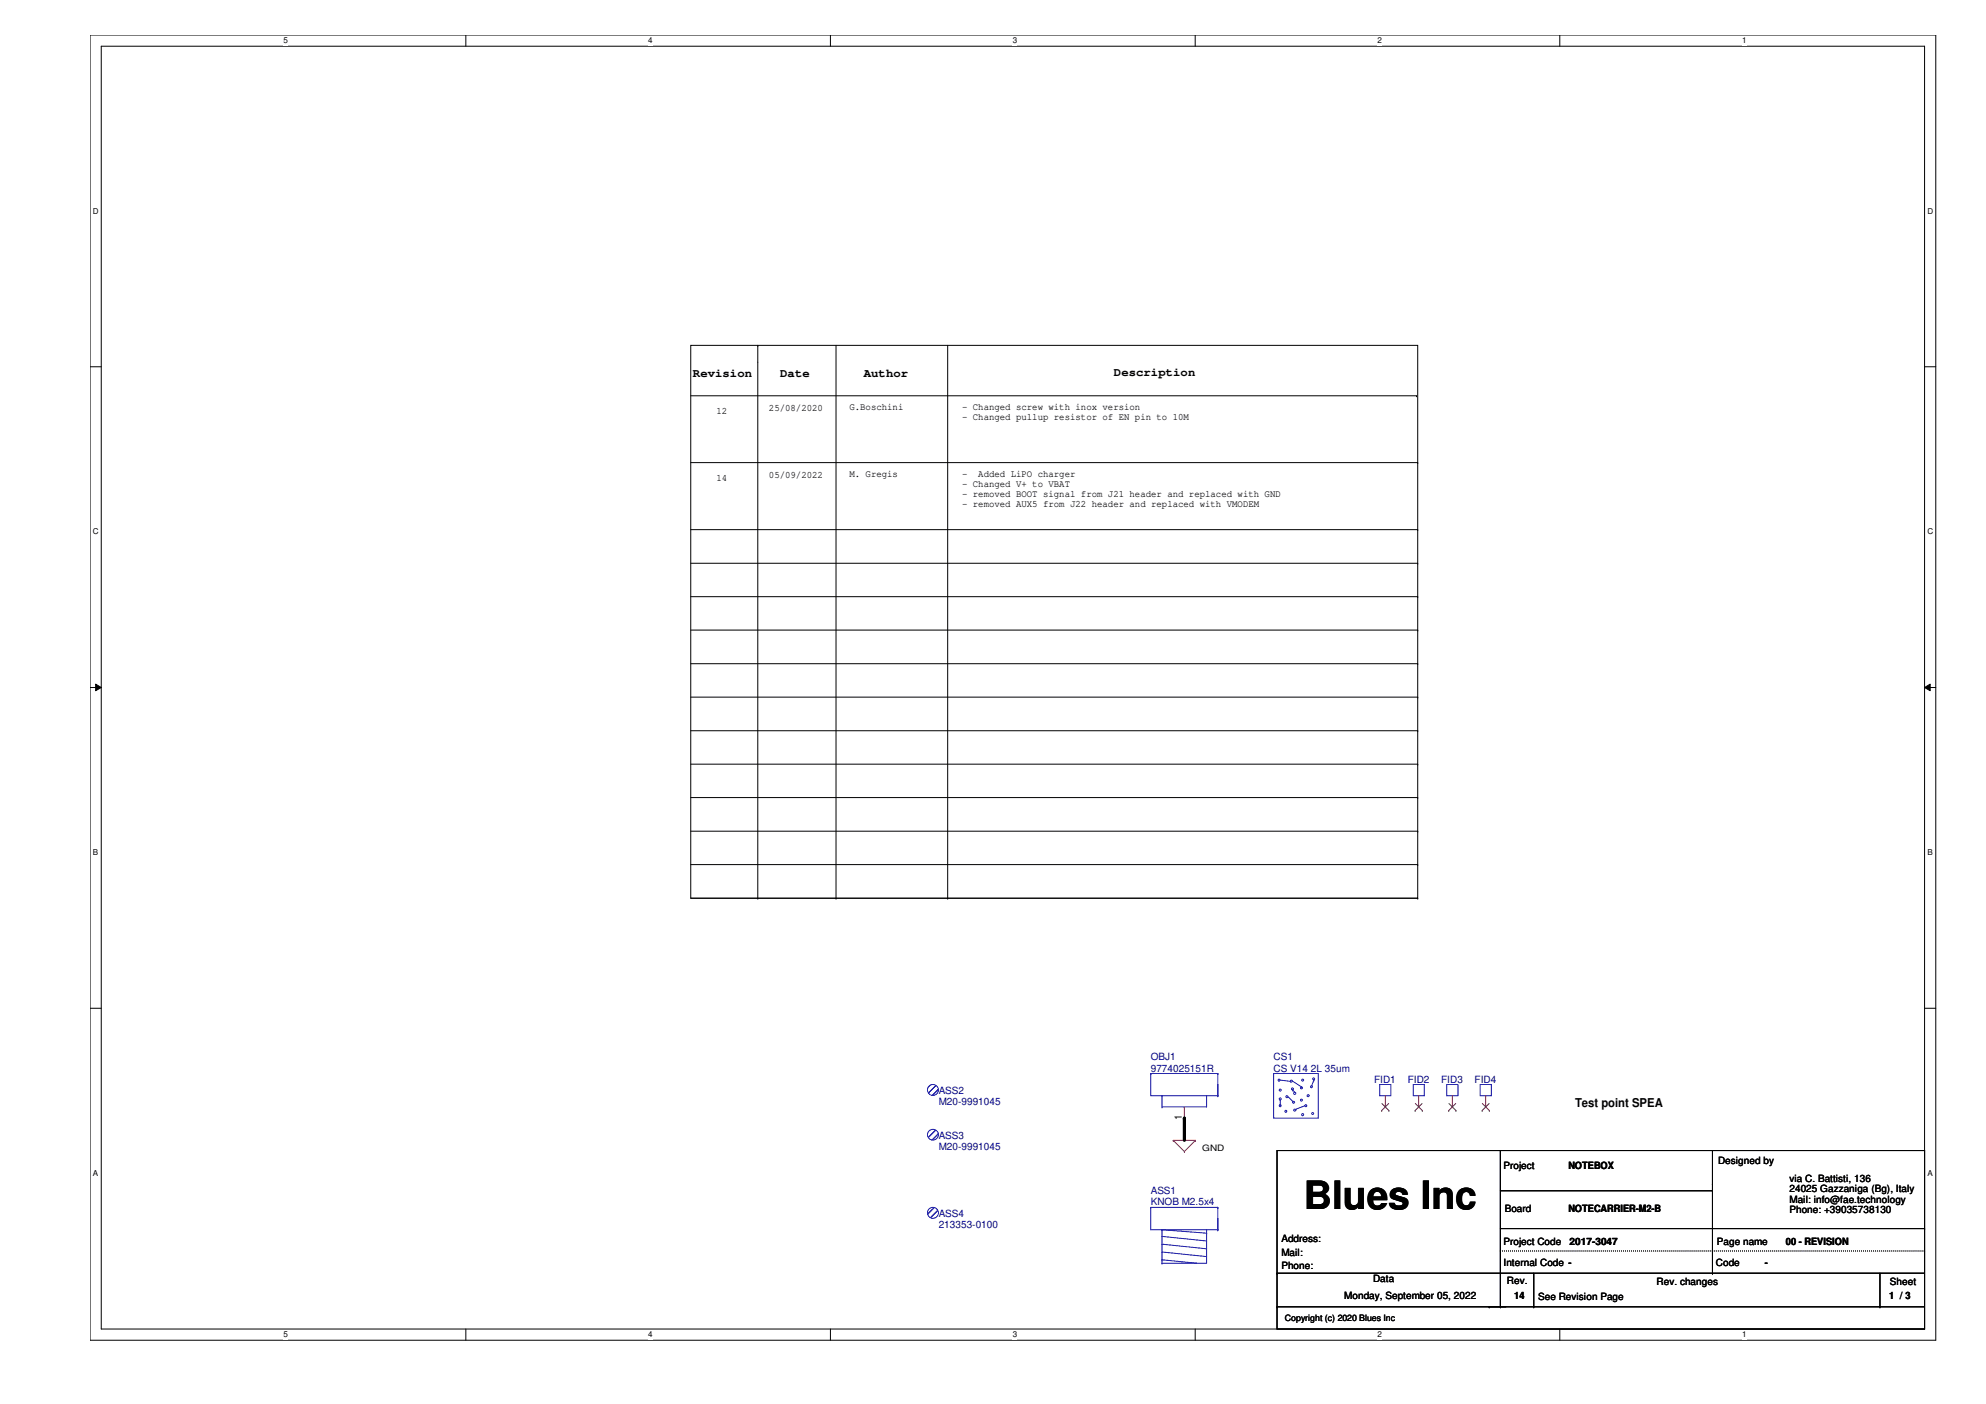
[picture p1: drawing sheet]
<svg xmlns="http://www.w3.org/2000/svg" width="420mm" height="297mm" viewBox="0 0 420 297" stroke-linecap="round" stroke-linejoin="round" font-family="sans-serif">
<path d="M19.1 7.4h390.4v276.1h-390.4zM21.4 9.8h385.8v271.4h-385.8z" fill="none" stroke="#000" stroke-width=".21"/>
<g fill="#fff">
<path d="M60 7.7h.9v1.9h-.9z"/>
<path d="M60 281.4h.9v1.9h-.9z"/>
</g>
<path d="M98.6 7.4v2.4M98.6 281.2v2.3" fill="none" stroke="#000" stroke-width=".21"/>
<g fill="#fff">
<path d="M137.1 7.7h.9v1.9h-.9z"/>
<path d="M137.1 281.4h.9v1.9h-.9z"/>
</g>
<path d="M175.7 7.4v2.4M175.7 281.2v2.3" fill="none" stroke="#000" stroke-width=".21"/>
<g fill="#fff">
<path d="M214.2 7.7h1v1.9h-1z"/>
<path d="M214.2 281.4h1v1.9h-1z"/>
</g>
<path d="M252.9 7.4v2.4M252.9 281.2v2.3" fill="none" stroke="#000" stroke-width=".21"/>
<g fill="#fff">
<path d="M291.4 7.7h1v1.9h-1z"/>
<path d="M291.4 281.4h1v1.9h-1z"/>
</g>
<path d="M330 7.4v2.4M330 281.2v2.3" fill="none" stroke="#000" stroke-width=".21"/>
<g fill="#fff">
<path d="M368.6 7.7h.9v1.9h-.9z"/>
<path d="M368.6 281.4h.9v1.9h-.9z"/>
<path d="M19.6 43.7h1.3v1.9h-1.3z"/>
<path d="M407.8 43.7h1.2v1.9h-1.2z"/>
<path d="M19.6 111.5h1.3v1.9h-1.3z"/>
<path d="M407.8 111.5h1.2v1.9h-1.2z"/>
</g>
<path d="M19.1 77.6h2.3M407.2 77.6h2.3" fill="none" stroke="#000" stroke-width=".21"/>
<g fill="#fff">
<path d="M19.6 179.4h1.2v1.9h-1.2z"/>
<path d="M407.8 179.4h1.1v1.9h-1.1z"/>
</g>
<path d="M19.1 145.5h2.3M20.2 144.7l1.2 .8-1.2 .6zM407.2 145.5l1.1-.8v1.4zM407.2 145.5h2.3" fill="none" stroke="#000" stroke-width=".21"/>
<path d="M20.2 144.7l1.2 .8-1.2 .6zM407.2 145.5l1.1-.8v1.4z" fill="#000"/>
<g fill="#fff">
<path d="M19.6 247.2h1.2v1.9h-1.2z"/>
<path d="M407.8 247.2h1.1v1.9h-1.1z"/>
</g>
<g fill="none" stroke="#000" stroke-width=".21">
<path d="M146.1 73.1h153.8v116.9h-153.8zM160.3 73.1h.1M160.3 73.1v116.9M176.9 73.1v116.9M200.5 73.1v116.9M146.1 83.7h153.6M146.1 97.9h153.8M299.7 83.7h.1M299.9 97.9h.1M146.1 112.1h153.8M146.1 119.2h153.8M299.9 112.1h.1"/>
<path d="M299.9 119.2h.1M146.1 126.2h153.8M146.1 133.3h153.8M299.9 126.2h.1M299.9 133.3h.1M146.1 140.4h153.8M146.1 147.5h153.8M146.1 154.6h153.8M299.9 140.4h.1M299.9 147.5h.1M299.9 154.6h.1M146.1 161.7h153.8"/>
<path d="M146.1 168.7h153.8M146.1 175.9h153.8M299.9 161.7h.1M299.9 168.7h.1M299.9 175.9h.1M146.1 182.9h153.8M146.1 190h153.8M160.3 190h.1M176.9 190h.1M200.5 190h.1M299.9 182.9h.1M299.9 190h.1"/>
<path d="M19.1 213.3h2.3M407.2 213.3h2.3M270.2 243.4h137v37.8h-137zM317.4 243.4v33.1M317.4 259.9h89.8M317.4 251.9h44.9M362.3 250.5h.1M362.3 251.9h.1M362.3 243.4v26M407.2 259.9h.1M270.2 276.5h.1M270.2 269.4h.1"/>
<path d="M270.2 276.5h137M270.2 269.4h137M315 276.5h.1M317.4 276.5h.1M324.5 276.5h.1M324.5 269.4v7.1M362.3 269.4h.1M397.7 276.5h.1M397.7 269.4v7.1"/>
</g>
<path d="M250.6 236.6h.1M250.6 234.2v2.4M248.2 241.3h.1M248.2 241.3h4.7M248.2 241.3l2.4 2.3M250.6 243.6h.1M252.9 241.3h.1M252.9 241.3l-2.3 2.3" fill="none" stroke="#f00" stroke-width=".21"/>
<path d="M317.4 264.7h89.8M407.2 264.7h.1" fill="none" stroke="#000" stroke-width=".21" stroke-dasharray="0 .4"/>
<path d="M243.5 227.1h.1M243.5 227.1h14.1M243.5 227.1v4.7h14.1M245.8 231.8h.1M245.8 234.2h.1M245.8 231.8v2.4M255.3 231.8h.1M255.3 231.8v2.4h-9.5M257.6 227.1h.1M257.6 229.4h.1M257.6 231.8h.1M257.6 227.1v4.7" fill="none" stroke="#00f" stroke-width=".21"/>
<circle cx="197.4" cy="230.6" r="1.17" fill="#fff"/>
<g fill="none" stroke="#00f" stroke-width=".21">
<path d="M269.5 227.1h9.4v9.5h-9.4zM270.4 228.4h.3v.3h-.3zM270.7 230.5h.3v.3h-.3zM270.7 232.3h.3v.4h-.3zM270.7 233.8h.3v.3h-.3zM270.8 233.7h.1M270.8 228.5l2.2 .3M270.8 232.8v.9M271.9 235h.3v.3h-.3zM272.1 231.9h.3v.3h-.3zM272.5 232.1l1 .9M273 228.8h.1"/>
<path d="M273.1 228.6h.3v.3h-.3zM273.3 230.2h.3v.3h-.3zM273.5 230.6h.1M273.5 233h.1M273.5 228.8l1.9 1.2M273.5 230.6l.4 .5M273.5 233.1h.3v.3h-.3zM273.7 231.2h.4v.3h-.4zM273.7 234.7h.4v.3h-.4zM274.2 234.7h.1M275.2 232.6h.3v.3h-.3zM275.2 230h.3v.3h-.3z"/>
<path d="M275.4 230h.1M275.4 228.4h.3v.3h-.3zM275.4 235.6h.3v.4h-.3zM276.1 233.9l-1.9 .8M276.1 233.8h.3v.3h-.3zM276.6 231.7h.3v.3h-.3zM277.3 229.8h.3v.2h-.3zM277.6 235.4h.2v.3h-.2zM277.8 228.1h.3v.3h-.3zM278 228.5h.1M278 228.5l-.5 1.2"/>
<circle cx="197.4" cy="230.6" r="1.17"/>
</g>
<circle cx="197.4" cy="240.1" r="1.15" fill="#fff"/>
<g fill="none" stroke="#00f" stroke-width=".21">
<path d="M291.9 229.4h2.4v2.4h-2.4z"/>
<circle cx="197.4" cy="240.1" r="1.15"/>
</g>
<path d="M293.1 234.2h.1M293.1 231.8v2.4" fill="none" stroke="#f00" stroke-width=".21"/>
<path d="M292.3 234.9h.1M292.4 233.5l1.4 1.4M293.8 233.5l-1.5 1.4M293.8 234.9h.1" fill="none" stroke="#804000" stroke-width=".21"/>
<circle cx="197.4" cy="256.6" r="1.17" fill="#fff"/>
<g fill="none" stroke="#00f" stroke-width=".21">
<path d="M299 229.4h2.3v2.4h-2.3zM306.1 229.4h2.3v2.4h-2.3zM313.1 229.4h2.4v2.4h-2.4zM243.5 255.4h.1M243.5 255.4h14.1M243.5 255.4v4.8h14.1M257.6 255.4h.1M257.6 257.8h.1M257.6 255.4v4.8M245.8 260.2h.1M245.8 267.2h.1M245.8 261.6h.1"/>
<path d="M245.8 263.2h.1M245.8 264.9h.1M245.8 266.5h.1M245.8 260.2v7M245.8 260.2l9.5 .7M245.8 261.6l9.5 1M245.8 263.2l9.5 1M245.8 264.9l9.5 1M245.8 266.5l7.4 .7M255.3 260.2h.1M255.3 260.9h.1M255.3 260.2v7h-9.5"/>
<path d="M257.6 260.2h.1"/>
<circle cx="197.4" cy="256.6" r="1.17"/>
</g>
<path d="M300.1 234.2h.1M300.1 231.8v2.4M307.3 234.2h.1M307.3 231.8v2.4M314.3 234.2h.1M314.3 231.8v2.4" fill="none" stroke="#f00" stroke-width=".21"/>
<path d="M299.4 234.9h.1M299.4 233.5l1.5 1.4M300.9 233.5l-1.5 1.4M300.9 234.9h.1M306.5 234.9h.1M306.5 233.5l1.5 1.4M308 233.5l-1.5 1.4M308 234.9h.1M313.6 234.9h.1M313.6 233.5l1.5 1.4M315 233.5l-1.4 1.4M315.1 234.9h.1" fill="none" stroke="#804000" stroke-width=".21"/>
<path d="M250.6 236.6v4.7" fill="none" stroke="#000" stroke-width=".68"/>
<circle cx="250.6" cy="236.6" r=".34" fill="#000"/>
<text font-size="8.3" x="275.8" y="255.7">Blues Inc</text>
<g font-size="2.6">
<text x="146.6" y="79.7">Revision</text>
<text x="165.1" y="79.7">Date</text>
<text x="182.8" y="79.7">Author</text>
<text x="235.7" y="79.5">Description</text>
<text x="333.2" y="234.2">Test point SPEA</text>
</g>
<g font-size="2.1">
<text x="151.6" y="87.5">12</text>
<text x="162.7" y="87">25/08/2020</text>
<text x="179.7" y="86.8">G.Boschini</text>
<text x="203.5" y="86.8">- Changed screw with inox version</text>
<text x="203.5" y="88.9">- Changed pullup resistor of EN pin to 10M</text>
<text x="151.6" y="101.7">14</text>
<text x="162.7" y="101.2">05/09/2022</text>
<text x="179.7" y="101">M. Gregis</text>
<text x="203.5" y="101">-</text>
<text x="207" y="101">Added LiPO charger</text>
<text x="203.5" y="103.1">- Changed V+ to VBAT</text>
<text x="203.5" y="105.2">- removed BOOT signal from J21 header and replaced with GND</text>
<text x="203.5" y="107.3">- removed AUX5 from J22 header and replaced with VMODEM</text>
<text x="250.1" y="237" transform="rotate(-90 250.1 237)">1</text>
<text x="318.1" y="247.2">Project</text>
<text x="331.8" y="247.3">NOTEBOX</text>
<text x="363.5" y="246.3">Designed by</text>
<text x="378.6" y="250.1">via C. Battisti, 136</text>
<text x="318.3" y="256.5">Board</text>
<text x="331.8" y="256.5">NOTECARRIER-M2-B</text>
<text x="378.6" y="252.3">24025 Gazzaniga (Bg), Italy</text>
<text x="378.6" y="254.5">Mail: info@fae.technology</text>
<text x="378.6" y="256.7">Phone: +39035738130</text>
<text x="271.1" y="262.8">Address:</text>
<text x="318.1" y="263.3">Project Code</text>
<text x="332.1" y="263.4">2017-3047</text>
<text x="363.2" y="263.3">Page name</text>
<text x="377.8" y="263.4">00 - REVISION</text>
<text x="271.1" y="265.7">Mail:</text>
<text x="271.1" y="268.5">Phone:</text>
<text x="318.1" y="267.8">Internal Code ---</text>
<text x="318.1" y="267.8">Internal Code</text>
<text x="363" y="267.8">Code</text>
<text x="373.4" y="267.8">-</text>
<text x="284.4" y="274.9">Monday, September 05, 2022</text>
<text x="290.5" y="271.3">Data</text>
<text x="318.8" y="271.6">Rev.</text>
<text x="320.3" y="274.9">14</text>
<text x="325.4" y="275.1">See Revision Page</text>
<text x="350.5" y="271.8">Rev. changes</text>
<text x="399.7" y="274.9">1 /// 3</text>
<text x="399.7" y="274.9">1</text>
<text x="399.8" y="271.8">Sheet</text>
<text x="403.1" y="274.9">3</text>
</g>
<g font-size="2.1" fill="#000080">
<text x="243.5" y="224.3">OBJ1</text>
<text x="243.5" y="226.7">9774025151R</text>
<text x="269.5" y="224.3">CS1</text>
<text x="269.5" y="226.7">CS V14 2L 35um</text>
<text x="198.6" y="231.4">ASS2</text>
<text x="198.6" y="233.8">M20-9991045</text>
<text x="290.7" y="229.1">FID1</text>
<text x="297.8" y="229.1">FID2</text>
<text x="304.9" y="229.1">FID3</text>
<text x="312" y="229.1">FID4</text>
<text x="198.6" y="240.9">ASS3</text>
<text x="198.6" y="243.2">M20-9991045</text>
<text x="198.6" y="257.4">ASS4</text>
<text x="243.5" y="252.7">ASS1</text>
<text x="243.5" y="255">KNOB M2.5x4</text>
<text x="198.6" y="259.8">213353-0100</text>
</g>
<g font-size="1.9">
<text x="254.3" y="243.5">GND</text>
<text x="271.8" y="279.6">Copyright (c) 2020 Blues Inc</text>
</g>
<g font-size="1.7">
<text x="60" y="9.2">5</text>
<text x="137.1" y="9.2">4</text>
<text x="214.2" y="9.2">3</text>
<text x="291.4" y="9.2">2</text>
<text x="368.6" y="9.2">1</text>
<text x="19.6" y="45.2">D</text>
<text x="407.8" y="45.2">D</text>
<text x="19.6" y="113">C</text>
<text x="407.8" y="113">C</text>
<text x="19.6" y="180.9">B</text>
<text x="407.8" y="180.9">B</text>
<text x="19.6" y="248.8">A</text>
<text x="407.8" y="248.8">A</text>
<text x="60" y="283">5</text>
<text x="137.1" y="283">4</text>
<text x="214.2" y="283">3</text>
<text x="291.4" y="283">2</text>
<text x="368.6" y="283">1</text>
</g>
</svg>
